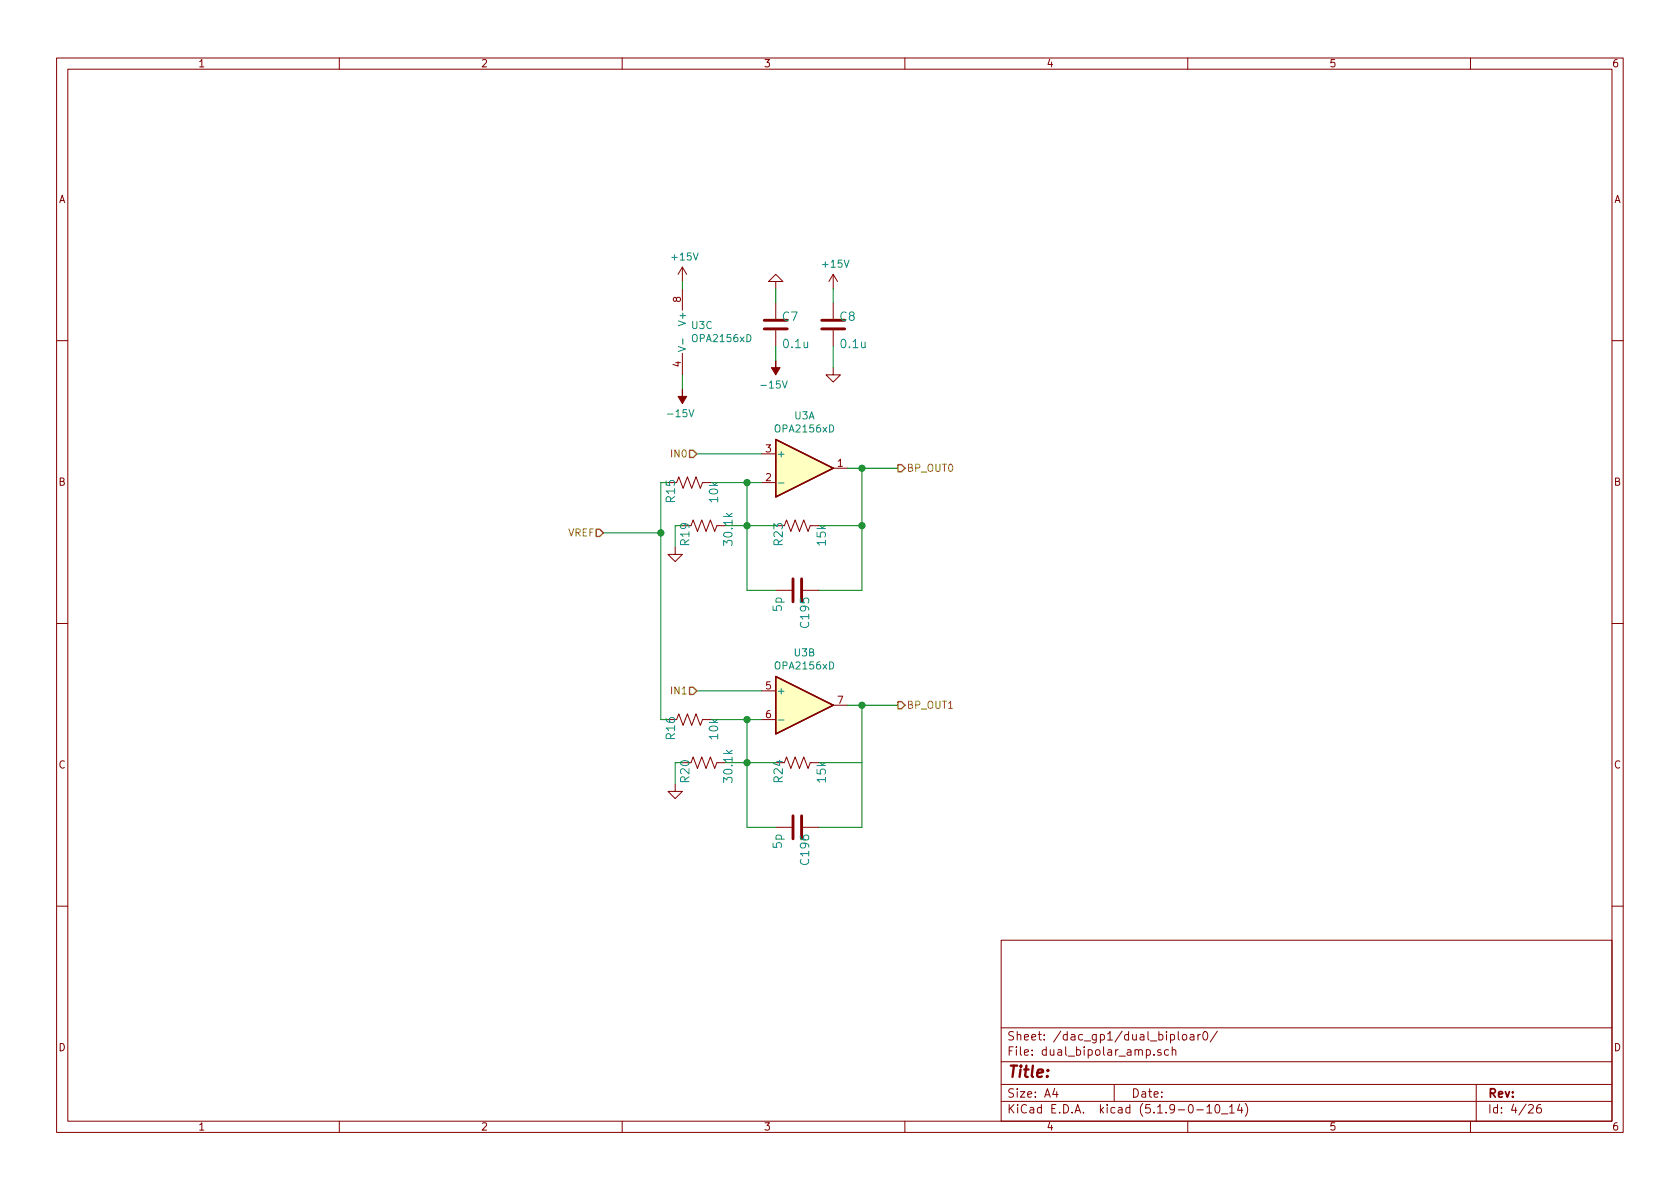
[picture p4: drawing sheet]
<svg xmlns="http://www.w3.org/2000/svg" width="297mm" height="210mm" viewBox="0 0 297 210" stroke-linecap="round" stroke-linejoin="round" font-family="sans-serif">
<g fill="none" stroke="#840000" stroke-width=".18">
<path d="M10 10.3h277v189.9h-277zM12 12.2h273v186.1h-273zM60 10.3v1.9M110 10.3v1.9M160 10.3v1.9M210 10.3v1.9M260 10.3v1.9M120.6 47.2v2.6M120.6 51v3.9M120.6 47.2l-.7 1.3M120.6 47.2l.8 1.3M137.2 49.8h1.2l-1.2-1.3-1.3 1.3h1.3v1.2"/>
<path d="M137.2 53.6v2.8M137.2 58.4v2.8M147.3 48.5v2.5M147.3 53.6v2.8M147.3 58.4v2.8M147.3 48.5l-.7 1.3M147.3 48.5l.8 1.3M10 60.2h2M120.6 62.5v3.8M147.3 65v1.3h1.3l-1.3 1.3-1.3-1.3h1.3M285 60.2h2M119.4 96.8v1.2h1.2l-1.2 1.3-1.3-1.3h1.3"/>
<path d="M119.6 85.3l.4-1 .8 2.1 .7-2.1 .8 2.1 .8-2.1 .7 2.1 .4-1.1h1.5M122.2 93l.4-1.1 .7 2.1 .8-2.1 .7 2.1 .8-2.1 .8 2.1 .3-1h1.6M134.6 85.3h2.6M134.6 80.3h2.6M138.7 93l.4-1.1 .7 2.1 .8-2.1 .8 2.1 .7-2.1 .8 2.1 .4-1h1.5M147.3 82.8h2.6M10 110.3h2M137.2 104.4h2.8M142 104.4h2.8M285 110.3h2M119.4 138.7v1.2h1.2l-1.2 1.3-1.3-1.3h1.3M119.6 127.2l.4-1 .8 2.1 .7-2.1 .8 2.1 .8-2.1 .7 2.1 .4-1.1h1.5"/>
<path d="M122.2 134.9l.4-1 .7 2 .8-2 .7 2 .8-2 .8 2 .3-1h1.6M134.6 122.2h2.6M134.6 127.2h2.6M138.7 134.9l.4-1 .7 2 .8-2 .8 2 .7-2 .8 2 .4-1h1.5M147.3 124.7h2.6M137.2 146.3h2.8M142 146.3h2.8M10 160.2h2M177 166.3h108v32h-108zM285 160.2h2M60 198.3v1.9M110 198.3v1.9"/>
<path d="M160 198.3v1.9M177 194.8h108M177 191.8h108M177 187.8h108M177 181.8h108M186.5 192.5l-.4 1h1M186.8 193v1M197 191.8v3M204 186.5v.1M205.3 185.7a.37 .37 0 0 0-.6 .1v.2l.6 .2v.1l-.2 .3-.4-.1M206.6 185.7l-.4-.1-.3 .3 .1 .6 .2 .1 .4-.1M207 183l.4-.1 .3 .3-.1 .6-.2 .1-.4-.1"/>
<path d="M207.3 185.7a.37 .37 0 0 1 .6 .1v.8M207.3 185.1v1.5M208.3 182.4v1.3l.2 .2M209.1 183.1l.2-.2 .5 .2v.7l-.3 .1-.4-.1zM210 198.3v1.9M210.5 183h.5l.1 .9M211.1 183.3l-.5 .1-.2 .2 .2 .3 .5-.1M211.6 196.3h1.2M211.8 182.9v1M212.2 182.9l-.4 .3M212.8 182.6l.2-.2a.8 .8 0 0 1 .6 .8 .8 .8 0 0 1-.6 .7l-.2-.1-.1-.4zM213.4 195.8l.4-.5v1.5"/>
<path d="M213.4 196.8h.8M215 195.4l.3-.1a.94 .94 0 0 1 0 1.5 .8 .8 0 0 1-.6-.6 .8 .8 0 0 1 .3-.8zM215.2 182.3l-1.2 2M216 197h1.1M217.4 195.8l.4-.5v1.5M217.4 196.8h.8M219.2 195.2l-.4 1.1h.9M219.5 195.8v1M220.2 195.1a1.71 1.71 0 0 1 0 2.3M260 198.3v1.9M261 191.8v6.5M270.3 195.5l.2-.2h.3l.3 .5-.9 1h.9"/>
<path d="M272.4 195.3a.62 .62 0 0 0-.7 .7l.1 .7 .2 .1 .5-.1v-.5l-.1-.2-.4-.1-.3 .3"/>
</g>
<g fill="#ffffc2" stroke="#ffffc2" stroke-width=".18">
<path d="M137.2 77.7l10.1 5.1-10.1 5.1z"/>
<path d="M137.2 119.6l10.1 5.1-10.1 5.1z"/>
</g>
<path d="M137.2 77.7l10.1 5.1-10.1 5.1zM137.2 119.6l10.1 5.1-10.1 5.1z" fill="none" stroke="#840000" stroke-width=".25"/>
<path d="M120.7 59.9v1M119.9 61.3l1.3 .4-1.3 .4M137.6 85.4h1M137.6 127.3h1" fill="none" stroke="#008484" stroke-width=".18"/>
<g fill="#840000" stroke="#840000" stroke-width=".18">
<path d="M120.6 68.8v1.3h.8l-.8 1.3-.7-1.3h.7z"/>
<path d="M137.2 63.7v1.3h.7l-.7 1.3-.8-1.3h.8z"/>
</g>
<path d="M135.1 58.2h4.1M135.1 56.6h4.1M145.3 58.2h4.1M145.3 56.6h4.1M140.2 102.4v4M141.7 102.4v4M140.2 144.3v4M141.7 144.3v4" fill="none" stroke="#840000" stroke-width=".51"/>
<g fill="none" stroke="#008400" stroke-width=".18">
<path d="M120.6 49.8v1.2M137.2 51v2.6M147.3 51v2.6M120.6 66.3v2.5M137.2 61.2v2.5M147.3 61.2v3.8M106.7 94.2h10.1M118.1 85.3h-1.3v41.9h1.3M120.6 93h-1.2v3.8M123.2 80.3h11.4M125.7 85.3h8.9M128.3 93h8.9"/>
<path d="M132.1 85.3v19.1h5.1M144.8 93h7.6M149.9 82.8h8.8M152.4 82.8v21.6h-7.6M120.6 134.9h-1.2v3.8M123.2 122.2h11.4M125.7 127.2h8.9M128.3 134.9h8.9M132.1 127.2v19.1h5.1M144.8 134.9h7.6M149.9 124.7h8.8M152.4 124.7v21.6h-7.6"/>
</g>
<path d="M121.9 79.6h.7l.6 .7-.6 .6h-.7zM105.4 93.6h.6l.7 .6-.7 .7h-.6zM158.7 82.2h.7l.6 .6-.6 .6h-.7zM121.9 121.5h.7l.6 .7-.6 .6h-.7zM158.7 124.1h.7l.6 .6-.6 .6h-.7z" fill="none" stroke="#848400" stroke-width=".25"/>
<g fill="#008400" stroke="#008400" stroke-width=".25">
<circle cx="116.8" cy="94.2" r=".51"/>
<circle cx="152.4" cy="82.8" r=".51"/>
<circle cx="152.4" cy="93" r=".51"/>
<circle cx="152.4" cy="124.7" r=".51"/>
<circle cx="132.1" cy="134.9" r=".51"/>
<circle cx="132.1" cy="127.2" r=".51"/>
<circle cx="132.1" cy="93" r=".51"/>
<circle cx="132.1" cy="85.3" r=".51"/>
</g>
<text font-size="2.8" fill="#840000" x="178" y="190.5">Title:</text>
<g font-size="2.1" fill="#008484">
<text x="138.4" y="56.7">C7</text>
<text x="148.5" y="56.7">C8</text>
<text x="138.6" y="61.6">0.1u</text>
<text x="148.8" y="61.6">0.1u</text>
<text x="119.4" y="88.8" transform="rotate(-90 119.4 88.8)">R15</text>
<text x="127" y="88.8" transform="rotate(-90 127 88.8)">10k</text>
<text x="121.9" y="96.4" transform="rotate(-90 121.9 96.4)">R19</text>
<text x="129.5" y="96.2" transform="rotate(-90 129.5 96.2)">30.1k</text>
<text x="138.4" y="96.4" transform="rotate(-90 138.4 96.4)">R23</text>
<text x="146" y="96.4" transform="rotate(-90 146 96.4)">15k</text>
<text x="138.3" y="108.1" transform="rotate(-90 138.3 108.1)">5p</text>
<text x="143.1" y="110.9" transform="rotate(-90 143.1 110.9)">C195</text>
<text x="119.4" y="130.7" transform="rotate(-90 119.4 130.7)">R16</text>
<text x="127" y="130.7" transform="rotate(-90 127 130.7)">10k</text>
<text x="121.9" y="138.3" transform="rotate(-90 121.9 138.3)">R20</text>
<text x="129.5" y="138.1" transform="rotate(-90 129.5 138.1)">30.1k</text>
<text x="138.4" y="138.3" transform="rotate(-90 138.4 138.3)">R24</text>
<text x="146" y="138.3" transform="rotate(-90 146 138.3)">15k</text>
<text x="138.3" y="150" transform="rotate(-90 138.3 150)">5p</text>
<text x="143.1" y="152.8" transform="rotate(-90 143.1 152.8)">C196</text>
</g>
<g font-size="2.1" fill="#840000">
<text x="178" y="184">Sheet: /dac_gp1/dual_biploar0/</text>
<text x="178" y="186.7">File: dual_bipolar_amp.sch</text>
<text x="178" y="196.9">KiCad E.D.A. kicad (5.1.9-0-10_14)</text>
<text x="178" y="194.1">Size: A4</text>
<text x="200" y="194.1">Date:</text>
<text x="263" y="194.1">Rev:</text>
<text x="263" y="196.9">Id: 4/26</text>
</g>
<g font-size="1.8" fill="#840000">
<text x="35" y="11.9">1</text>
<text x="85" y="11.9">2</text>
<text x="135" y="11.9">3</text>
<text x="185" y="11.9">4</text>
<text x="235" y="11.9">5</text>
<text x="285" y="11.9">6</text>
<text x="10.4" y="35.9">A</text>
<text x="285.4" y="35.9">A</text>
<text x="120.4" y="53.4" transform="rotate(-90 120.4 53.4)">8</text>
<text x="120.4" y="64.9" transform="rotate(-90 120.4 64.9)">4</text>
<text x="135.4" y="80">3</text>
<text x="148.1" y="82.5">1</text>
<text x="10.4" y="85.9">B</text>
<text x="135.4" y="85.1">2</text>
<text x="285.4" y="85.9">B</text>
<text x="135.4" y="121.9">5</text>
<text x="148.1" y="124.5">7</text>
<text x="135.4" y="127">6</text>
<text x="10.4" y="135.9">C</text>
<text x="285.4" y="135.9">C</text>
<text x="10.4" y="185.9">D</text>
<text x="285.4" y="185.9">D</text>
<text x="35" y="199.9">1</text>
<text x="85" y="199.9">2</text>
<text x="135" y="199.9">3</text>
<text x="185" y="199.9">4</text>
<text x="235" y="199.9">5</text>
<text x="285" y="199.9">6</text>
</g>
<g font-size="1.8" fill="#008484">
<text x="118.9" y="46.1">+15V</text>
<text x="145.6" y="47.3">+15V</text>
<text x="121.3" y="57.2" transform="rotate(-90 121.3 57.2)">V+</text>
<text x="122.4" y="58.2">U3C</text>
<text x="122.6" y="60.5">OPA2156xD</text>
<text x="134.9" y="68.7">-15V</text>
<text x="118.4" y="73.8">-15V</text>
<text x="137.2" y="76.5">OPA2156xD</text>
<text x="140.5" y="74.2">U3A</text>
<text x="137.3" y="80.9">+</text>
<text x="137.2" y="118.4">OPA2156xD</text>
<text x="140.5" y="116.1">U3B</text>
<text x="137.3" y="122.8">+</text>
</g>
<g font-size="1.8" fill="#848400">
<text x="118.9" y="80.9">IN0</text>
<text x="160.3" y="83.4">BP_OUT0</text>
<text x="100.4" y="94.9">VREF</text>
<text x="118.9" y="122.8">IN1</text>
<text x="160.3" y="125.3">BP_OUT1</text>
</g>
</svg>
